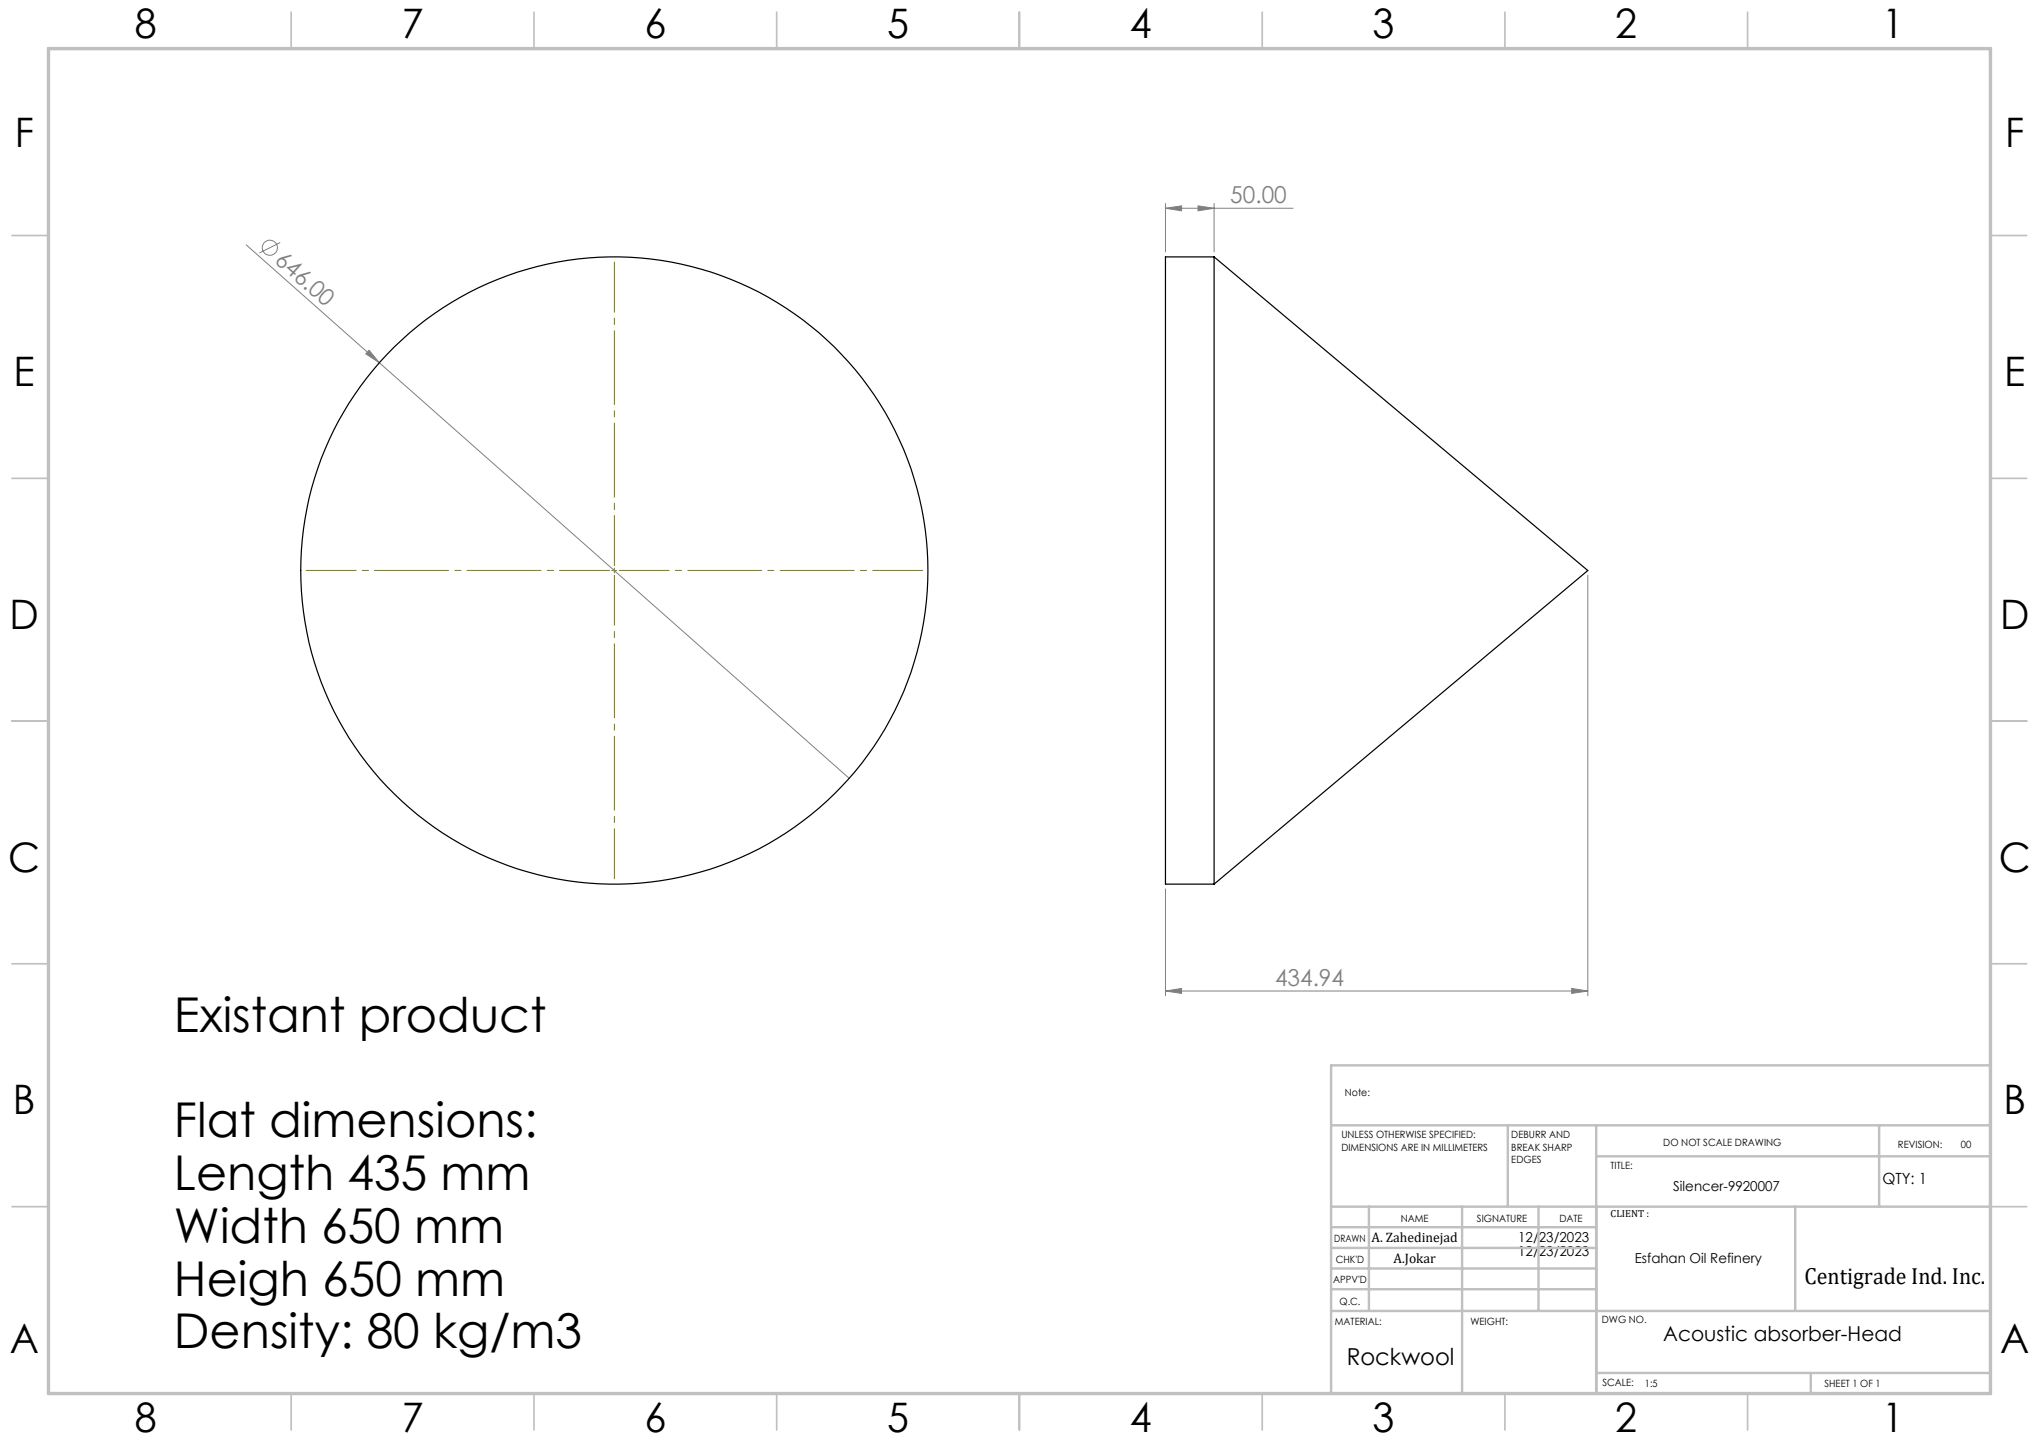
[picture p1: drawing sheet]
<svg xmlns="http://www.w3.org/2000/svg" width="420mm" height="297mm" viewBox="0 0 420 297" stroke-linecap="round" stroke-linejoin="round" font-family="sans-serif">
<g fill="none" stroke="#808080" stroke-width=".21">
<path d="M50.7 50.4l124.2 109.9M57.7 49.9l-4.3 2.2M240.1 42.9l3.3-.5v1zM240.1 41.9v10M240.1 42.9h26.2M246.8 42.4l3.3 .5-3.3 .5zM250.1 41.9v10M76 72.1l2.1 2.6-2.7-1.8zM327.1 118.5v86.6M240.1 183.1v22M240.1 204.1l3.3-.5v1zM240.1 204.1h87"/>
<path d="M323.7 203.6l3.4 .5-3.4 .5z"/>
<circle cx="55.6" cy="51" r="1.55"/>
</g>
<path d="M125.6 117.5h-62.5M126.6 116.5v-62.5M126.6 118.5v62.5M127.6 117.5h62.5" fill="none" stroke="#808000" stroke-width=".21" stroke-dasharray="15.2 1.3 1.3 1.3" stroke-dashoffset="4.9"/>
<path d="M126 117.5h1M126.5 117v1" fill="none" stroke="#808000" stroke-width=".21"/>
<g fill="none" stroke="#c0c0c0" stroke-width=".35">
<path d="M60 2.5v7.5M110 2.5v7.5M160 2.5v7.5M210 2.5v7.5M260 2.5v7.5M310 2.5v7.5M360 2.5v7.5M2.5 48.5h7.5M410 48.5h7.5M2.5 98.5h7.5M410 98.5h7.5M2.5 148.5h7.5"/>
<path d="M410 148.5h7.5M2.5 198.5h7.5M410 198.5h7.5M2.5 248.5h7.5M410 248.5h7.5M60 287v7.5M110 287v7.5M160 287v7.5M210 287v7.5M260 287v7.5M310 287v7.5M360 287v7.5"/>
</g>
<g fill="none" stroke="#c0c0c0" stroke-width=".5">
<path d="M410 219.4h-135.8v67.4M274.2 231.8h135.8M310.6 231.8v16.7M328.8 231.8v55.2M328.8 238.2h81.2M387.1 231.8v16.7M274.2 248.5h135.8M274.2 257h54.6M274.2 252.8h54.6M282 248.5v21.5M301.2 248.5v38.3M316.9 248.5v21.5"/>
<path d="M369.8 248.5v21.5M274.2 265.5h54.6M274.2 261.3h54.6M274.2 270h135.8M328.8 282.8h81.2M373 282.8v4.2"/>
</g>
<path d="M10 10h400v277h-400z" fill="none" stroke="#c0c0c0" stroke-width=".7"/>
<g fill="#808080">
<path d="M76 72.1l2.1 2.6-2.7-1.8z"/>
<path d="M246.8 42.4l3.3 .5-3.3 .5zM240.1 42.9l3.3-.5v1zM323.7 203.6l3.4 .5-3.4 .5zM240.1 204.1l3.3-.5v1z"/>
</g>
<g fill="none" stroke="#000" stroke-width=".25">
<path d="M250.1 52.9v129.2M250.1 52.9h-10v129.2h10M250.1 52.9l77 64.6-77 64.6"/>
<circle cx="126.5" cy="117.5" r="64.6"/>
</g>
<g font-size="9.9">
<text x="35.8" y="212.5">Existant product</text>
<text x="35.8" y="234.2">Flat dimensions:</text>
<text x="35.8" y="245.1">Length 435 mm</text>
<text x="35.8" y="256">Width 650 mm</text>
<text x="35.8" y="266.8">Heigh 650 mm</text>
<text x="35.8" y="277.7">Density: 80 kg/m3</text>
</g>
<g font-size="8.4">
<text x="27.7" y="7.9">8</text>
<text x="82.7" y="7.9">7</text>
<text x="132.7" y="7.9">6</text>
<text x="182.7" y="7.9">5</text>
<text x="232.7" y="7.9">4</text>
<text x="282.7" y="7.9">3</text>
<text x="332.7" y="7.9">2</text>
<text x="387.7" y="7.9">1</text>
<text x="3" y="30.3">F</text>
<text x="413" y="30.3">F</text>
<text x="2.8" y="79.5">E</text>
<text x="412.8" y="79.5">E</text>
<text x="2" y="129.5">D</text>
<text x="412" y="129.5">D</text>
<text x="1.7" y="179.5">C</text>
<text x="411.7" y="179.5">C</text>
<text x="2.7" y="229.5">B</text>
<text x="412.7" y="229.5">B</text>
<text x="2" y="278.8">A</text>
<text x="412" y="278.8">A</text>
<text x="27.7" y="294.9">8</text>
<text x="82.7" y="294.9">7</text>
<text x="132.7" y="294.9">6</text>
<text x="182.7" y="294.9">5</text>
<text x="232.7" y="294.9">4</text>
<text x="282.7" y="294.9">3</text>
<text x="332.7" y="294.9">2</text>
<text x="387.7" y="294.9">1</text>
</g>
<g font-size="4.8" fill="#808080">
<text x="253.4" y="41.8">50.00</text>
<text x="56.4" y="53.9" transform="rotate(42 56.4 53.9)">646.00</text>
<text x="262.6" y="203">434.94</text>
</g>
<g font-size="4.8">
<text x="371.7" y="264.5">Centigrade Ind. Inc.</text>
<text x="277.4" y="281.1">Rockwool</text>
</g>
<text font-size="4.2" x="342.6" y="276.1">Acoustic absorber-Head</text>
<text font-size="3.2" x="387.7" y="243.9">QTY: 1</text>
<g font-size="2.8">
<text x="344.7" y="245.3">Silencer-9920007</text>
<text x="282.5" y="255.9">A. Zahedinejad</text>
<text x="312.7" y="255.9">12/23/2023</text>
<text x="287" y="260.1">A.Jokar</text>
<text x="312.7" y="258.7">12/23/2023</text>
<text x="336.7" y="260.1">Esfahan Oil Refinery</text>
</g>
<g font-size="2.1">
<text x="277" y="225.8">Note:</text>
<text x="276.3" y="234.5">UNLESS OTHERWISE SPECIFIED:</text>
<text x="276.3" y="237">DIMENSIONS ARE IN MILLIMETERS</text>
<text x="311.3" y="234.5">DEBURR AND</text>
<text x="311.3" y="237">BREAK SHARP</text>
<text x="311.3" y="239.5">EDGES</text>
<text x="342.6" y="235.9">DO NOT SCALE DRAWING</text>
<text x="391" y="236.5">REVISION:</text>
<text x="403.9" y="236.5">00</text>
<text x="331.8" y="240.8">TITLE:</text>
<text x="288.5" y="251.7">NAME</text>
<text x="304.2" y="251.7">SIGNATURE</text>
<text x="321.2" y="251.7">DATE</text>
<text x="331.8" y="250.7">CLIENT :</text>
<text x="274.8" y="255.8">DRAWN</text>
<text x="275.1" y="260.1">CHK'D</text>
<text x="274.6" y="264.2">APPV'D</text>
<text x="275.9" y="268.7">Q.C.</text>
<text x="275" y="273">MATERIAL:</text>
<text x="302.9" y="273">WEIGHT:</text>
<text x="330" y="272.5">DWG NO.</text>
<text x="330.1" y="285.6">SCALE:</text>
<text x="338.8" y="285.6">1:5</text>
<text x="375.8" y="285.6">SHEET 1 OF 1</text>
</g>
</svg>
